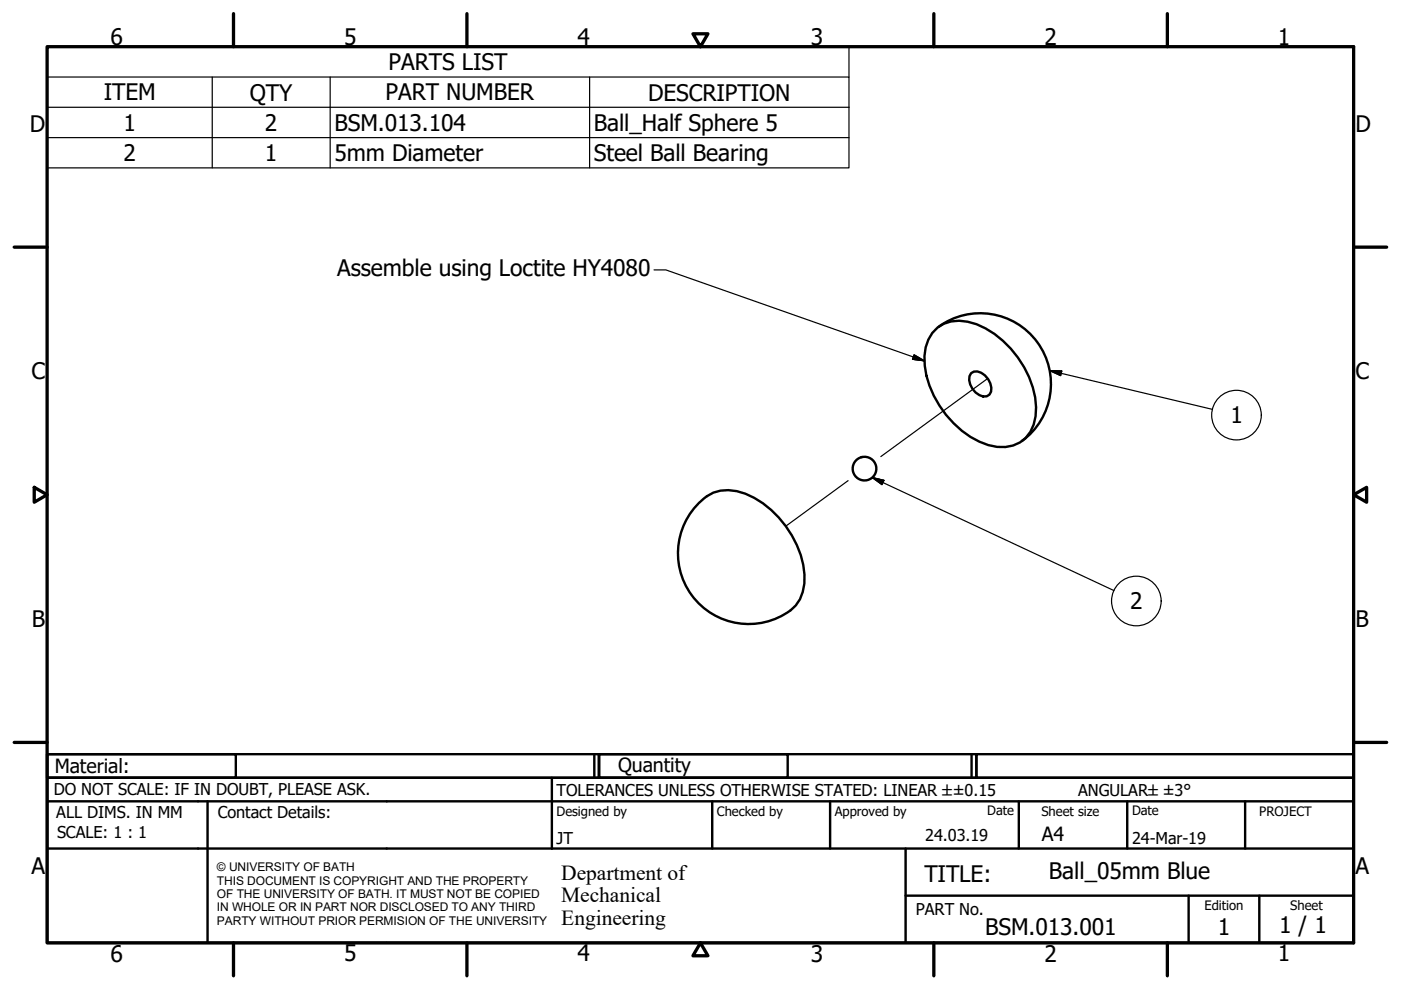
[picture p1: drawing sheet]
<svg xmlns="http://www.w3.org/2000/svg" width="297mm" height="210mm" viewBox="0 0 297 210" stroke-linecap="round" stroke-linejoin="round" font-family="sans-serif">
<!-- layer: Tweak Trail (ISO) -->
<path d="M209.4 80.3l-22.6 16.5M179.8 101.9l-13.2 9.7" fill="none" stroke="#000" stroke-width=".25"/>
<!-- layer: Visible (ISO) -->
<g fill="none" stroke="#000" stroke-width=".51">
<path d="M198.8 69.5a7.6 7.6 0 0 1 6.4-1.3 19 19 0 0 1 11.9 9.6 15.6 15.6 0 0 1 2.1 12.2 6.9 6.9 0 0 1-7.8 4.8 17.4 17.4 0 0 1-10.8-6.8 19.5 19.5 0 0 1-4.6-12.5 8.1 8.1 0 0 1 2.8-6zM199 69.3a15 15 0 0 1 20.9 3.3 15 15 0 0 1-3.2 20.9M205.9 79.1a2.16 2.16 0 0 1 2.9 .5 3.8 3.8 0 0 1 1.3 3.5 1.55 1.55 0 0 1-2.5 .7 4 4 0 0 1-2.1-4zM147.6 107.2a8.4 8.4 0 0 1 10.5-2.5 21.2 21.2 0 0 1 12.5 17.1 8.4 8.4 0 0 1-5.6 9.2 15 15 0 0 1-18.4-4.8 15 15 0 0 1 1-19z"/>
<circle cx="183.3" cy="99.4" r="2.51"/>
</g>
<!-- layer: Symbol (ISO) -->
<g fill="none" stroke="#000" stroke-width=".25">
<path d="M10 16.3v-6.4h170v6.4M10 16.3h170v6.4M10 16.3v19.3h170v-12.9M45 16.3v19.3M70 16.3v19.3M125 16.3v19.3M10 22.7h170M10 29.2h170M138.7 57.2h2.5l54.8 19.3M193.8 75.2l2.2 1.3-2.5-.3zM222.6 78.6l2.5 .1-.2 .9zM222.6 78.6l34.5 8.2"/>
<path d="M184.9 101.3l2.5 .5-.4 1zM184.9 101.3l51.3 23.9"/>
<circle cx="262.2" cy="88" r="5.3"/>
<circle cx="240.9" cy="127.4" r="5.3"/>
</g>
<!-- layer: Border (ISO) -->
<g fill="none" stroke="#000" stroke-width=".7">
<path d="M10 9.9h277v190h-277zM49.5 2.9v7M99 2.9v7M146.9 7.2h3.2l-1.6 2.7zM198 2.9v7M247.5 2.9v7M3 52.4h7M287 52.4h7M7.3 103.3l2.7 1.6-2.7 1.6zM287 104.9l2.8-1.6v3.2zM3 157.4h7M287 157.4h7"/>
<path d="M49.5 199.9v7M99 199.9v7M148.5 199.9l1.6 2.7h-3.2zM198 199.9v7M247.5 199.9v7"/>
</g>
<!-- layer: Title (ISO) -->
<g fill="none" stroke="#000" stroke-width=".51">
<path d="M10 159.9h40v5h-40zM10 159.9h117v5h-117zM126 159.9v5M127 159.9h40v5h-40zM127 159.9h80v5h-80zM206 159.9v5M207 159.9h80v5h-80zM10 169.9v-5h277v5M10 169.9h277v30h-277zM10 179.9h277M44 169.9v30M117 164.9v15"/>
<path d="M151 169.9v10M176 169.9v10M192 179.9v20M216 169.9v10M239 169.9v10M264 169.9v10M192 189.9h95M252 189.9v10M267 189.9v10"/>
</g>
<!-- layer: Symbol (ISO) -->
<path d="M193.5 76.2l2.5 .3zM193.8 75.2l2.2 1.3-2.5-.3zM222.6 78.6l2.5 .1zM222.6 78.6l2.5 .1-.2 .9zM184.9 101.3l2.5 .5zM184.9 101.3l2.5 .5-.4 1z" fill="#000" stroke="#000" stroke-width=".25"/>
<g font-size="4.8">
<text x="23.4" y="9.5">6</text>
<text x="72.9" y="9.5">5</text>
<text x="122.4" y="9.5">4</text>
<text x="171.9" y="9.5">3</text>
<text x="221.4" y="9.5">2</text>
<text x="270.9" y="9.5">1</text>
<text x="82.4" y="14.9">PARTS LIST</text>
<text x="22" y="21.3">ITEM</text>
<text x="53" y="21.3">QTY</text>
<text x="81.8" y="21.3">PART NUMBER</text>
<text x="137.4" y="21.3">DESCRIPTION</text>
<text x="6.3" y="27.9">D</text>
<text x="26.2" y="27.7">1</text>
<text x="56.2" y="27.7">2</text>
<text x="70.9" y="27.7">BSM.013.104</text>
<text x="125.9" y="27.8">Ball_Half Sphere 5</text>
<text x="287.4" y="27.9">D</text>
<text x="26.2" y="34.2">2</text>
<text x="56.2" y="34.1">1</text>
<text x="70.9" y="34.1">5mm Diameter</text>
<text x="125.9" y="34.2">Steel Ball Bearing</text>
<text x="71.5" y="58.6">Assemble using Loctite HY4080</text>
<text x="6.7" y="80.4">C</text>
<text x="287.4" y="80.4">C</text>
<text x="260.9" y="89.8">1</text>
<text x="239.6" y="129.2">2</text>
<text x="6.8" y="132.9">B</text>
<text x="287.4" y="132.9">B</text>
<text x="6.7" y="185.4">A</text>
<text x="287.4" y="185.4">A</text>
<text x="196" y="187">TITLE:</text>
<text x="222.4" y="186.4">Ball_05mm Blue</text>
<text x="271.2" y="197.9">1 / 1</text>
<text x="23.4" y="203.9">6</text>
<text x="72.9" y="203.8">5</text>
<text x="122.4" y="203.8">4</text>
<text x="171.9" y="203.9">3</text>
<text x="208.9" y="198.2">BSM.013.001</text>
<text x="221.4" y="203.9">2</text>
<text x="258.2" y="198.2">1</text>
<text x="270.9" y="203.8">1</text>
</g>
<g font-size="4.6">
<text x="119" y="186.5">Department of</text>
<text x="119" y="191.3">Mechanical</text>
<text x="119" y="196">Engineering</text>
</g>
<g font-size="4.1">
<text x="11.6" y="163.9">Material:</text>
<text x="131" y="163.7">Quantity</text>
<text x="220.9" y="178.4">A4</text>
</g>
<g font-size="3.5">
<text x="11.4" y="168.5">DO NOT SCALE: IF IN DOUBT, PLEASE ASK.</text>
<text x="11.9" y="173.5">ALL DIMS. IN MM</text>
<text x="46.2" y="173.5">Contact Details:</text>
<text x="118" y="168.8">TOLERANCES UNLESS OTHERWISE STATED: LINEAR ±±0.15</text>
<text x="228.6" y="168.8">ANGULAR±±3°</text>
<text x="12.1" y="177.6">SCALE: 1 : 1</text>
<text x="118" y="178.9">JT</text>
<text x="196.2" y="178.3">24.03.19</text>
<text x="240" y="178.9">24-Mar-19</text>
<text x="194.2" y="194.1">PART No.</text>
</g>
<g font-size="2.8">
<text x="118" y="173">Designed by</text>
<text x="152" y="173">Checked by</text>
<text x="177" y="173">Approved by</text>
<text x="209.3" y="172.9">Date</text>
<text x="220.8" y="173">Sheet size</text>
<text x="240" y="172.9">Date</text>
<text x="267" y="172.9">PROJECT</text>
<text x="255.4" y="193">Edition</text>
<text x="273.6" y="193">Sheet</text>
</g>
<g font-size="2.5">
<text x="46" y="184.7">© UNIVERSITY OF BATH</text>
<text x="46" y="187.6">THIS DOCUMENT IS COPYRIGHT AND THE PROPERTY</text>
<text x="46" y="190.4">OF THE UNIVERSITY OF BATH. IT MUST NOT BE COPIED</text>
<text x="46" y="193.2">IN WHOLE OR IN PART NOR DISCLOSED TO ANY THIRD</text>
<text x="46" y="196.1">PARTY WITHOUT PRIOR PERMISION OF THE UNIVERSITY</text>
</g>
</svg>
